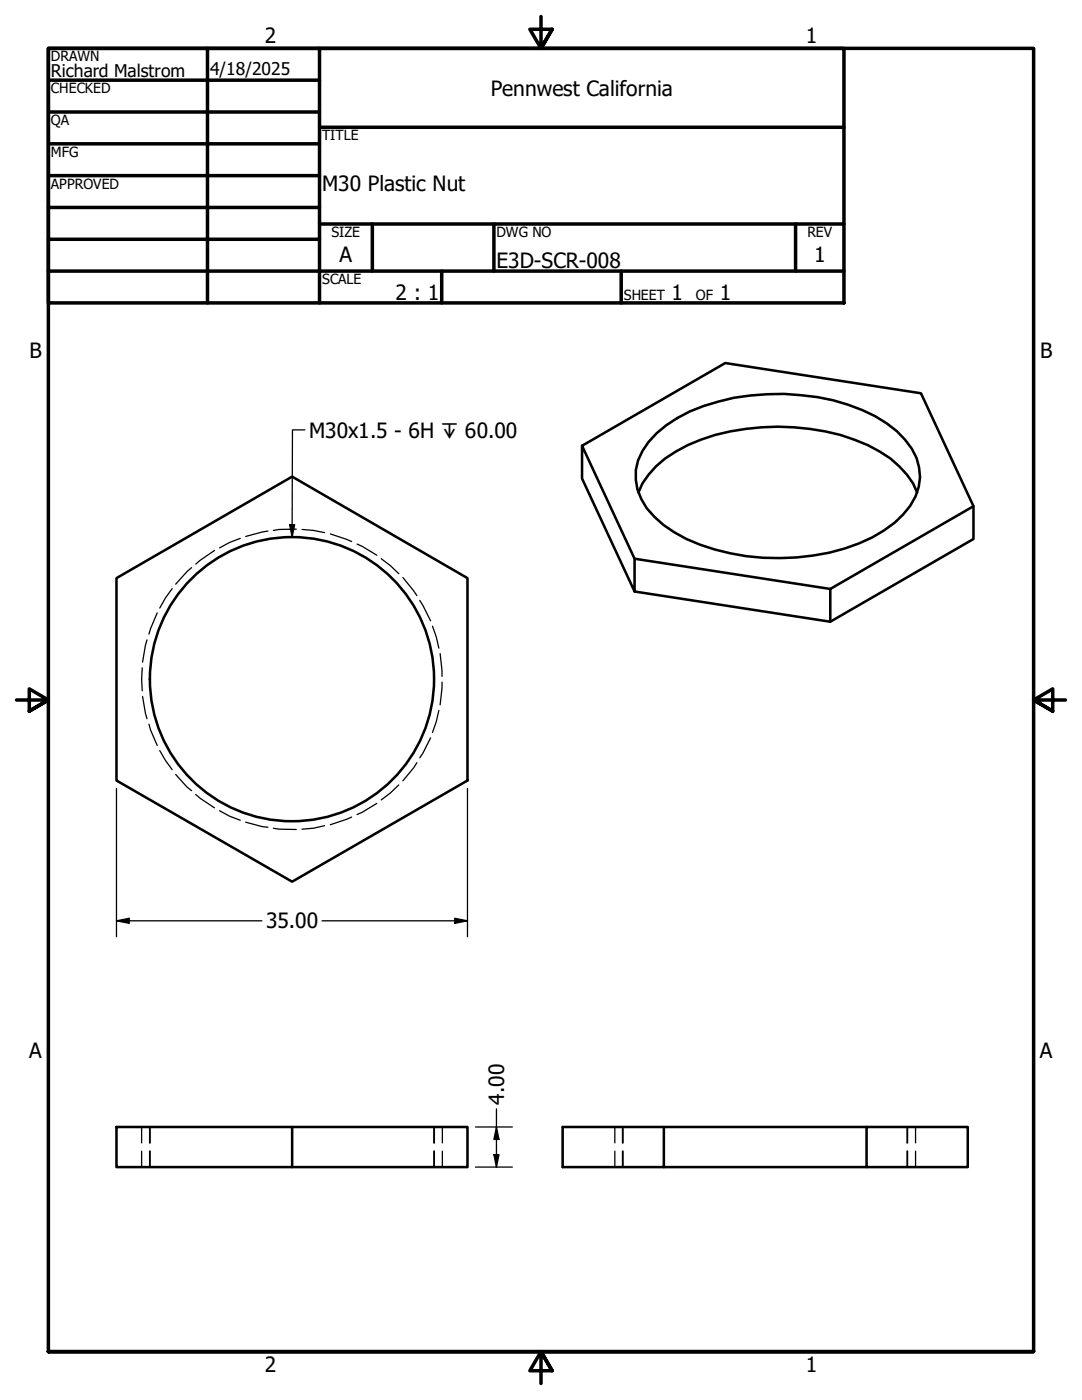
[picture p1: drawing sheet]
<svg xmlns="http://www.w3.org/2000/svg" width="216mm" height="279mm" viewBox="0 0 216 279" stroke-linecap="round" stroke-linejoin="round" font-family="sans-serif">
<!-- layer: Hidden (ANSI) -->
<path d="M29.9 224.9v3.2M29.9 229.7v3.2M86.6 224.9v3.2M86.6 229.7v3.2M124.3 224.9v3.2M124.3 229.7v3.2M181 224.9v3.2M181 229.7v3.2" fill="none" stroke="#000" stroke-width=".38"/>
<!-- layer: Hidden Narrow (ANSI) -->
<g fill="none" stroke="#000" stroke-width=".25">
<path d="M34.4 117.5l-1.4 1.8-1.1 2M38.2 113.3l-.9 .7-2.2 2.6M42.8 109.9l-3.7 2.7M47.9 107.4l-2.1 .9-2 1M53.5 106l-4.5 1.1M59.1 105.6l-3.4 .1-1.2 .2M60.3 105.7l2.2 .2 2.3 .4M65.9 106.6l4.3 1.5M71.2 108.6l1.1 .4 2.9 1.8M76.1 111.5l1.8 1.4 1.7 1.6M80.4 115.3l2.8 3.6M83.8 119.8l2.1 4.1"/>
<path d="M28.4 133.3l-.1 2.3 .1 2.3M28.4 139l.9 4.4M29.3 127.7l-.9 4.4M31.4 122.3l-1.7 4.3M86.3 125l.8 2.1 .5 2.2M87.8 130.4l.4 4.6M88.2 136.1l-.4 4.6M29.7 144.5l.3 1.2 1.4 3.1M31.9 149.8l1.1 2 1.4 1.8M35.1 154.6l2.2 2.5 .9 .7M39.1 158.6l.8 .7 2.9 1.9M79.6 156.7l-1.7 1.5-1.8 1.4"/>
<path d="M83.2 152.2l-.7 1-2.1 2.6M85.9 147.3l-1.5 3-.6 1M87.6 141.8l-.5 2.2-.8 2.2M43.8 161.8l2 1.1 2.1 .8M49 164.1l3.3 .9 1.2 .1M54.5 165.3l1.2 .2h3.4M64.8 164.8l-2.3 .5-2.2 .2M70.2 163.1l-4.3 1.5M75.2 160.3l-2.9 1.8-1.1 .5M28.3 224.9v3.2M28.3 229.7v3.2M88.3 224.9v3.2"/>
<path d="M88.3 229.7v3.2M122.7 224.9v3.2M122.7 229.7v3.2M182.7 224.9v3.2M182.7 229.7v3.2"/>
</g>
<!-- layer: Visible (ANSI) -->
<g fill="none" stroke="#000" stroke-width=".51">
<path d="M116.1 89v6.5l10.5 22.5v-6.5l-10.5-22.5 28.6-16.5 39.1 6 10.4 22.5v6.6l-28.5 16.5M127.4 98.3a16.3 16.3 0 0 1 7.5-8.2 42.7 42.7 0 0 1 26.7-4.5 35.6 35.6 0 0 1 16.1 5.9 15.9 15.9 0 0 1 5.3 6.8M131 86.5a27.5 27.5 0 0 1 12.4-6.4 45.6 45.6 0 0 1 28.7 1.8 19.1 19.1 0 0 1 10.8 9.5 10.4 10.4 0 0 1-2.7 11.3 28.3 28.3 0 0 1-14.7 7.6 46 46 0 0 1-28.5-2.7 21.4 21.4 0 0 1-8-6.2 10.4 10.4 0 0 1 .4-13.2zM23.2 115.4l35.1-20.3 35 20.3v40.4l-35 20.2-35.1-20.2zM126.6 111.5l39.1 6M194.2 101l-28.5 16.5v6.6l-39.1-6.1M23.2 224.9h35.1v8h-35.1zM58.3 224.9h35v8h-35M132.5 224.9h-20.2v8h20.2v-8h40.4M132.5 232.9h40.4M172.9 224.9h20.2v8h-20.2z"/>
<circle cx="58.3" cy="135.5" r="28.4"/>
</g>
<!-- layer: Border (ANSI) -->
<g fill="none" stroke="#000" stroke-width=".7">
<path d="M9.7 9.7h158.7v50.8h-158.7zM9.7 16h54.1M41.4 9.7v50.8M63.8 9.7v50.8M107.9 3.3v6.4l-2.2-3.9h4.5l-2.3 3.9 2.3-3.9M9.7 22.4h54.1M9.7 28.7h54.1M9.7 35.1h54.1M63.8 25.4h104.6M9.7 41.4h54.1M9.7 47.8h54.1M9.7 54.1h158.7"/>
<path d="M63.8 44.7h104.6M74.3 44.7v9.4M88.1 54.1v6.4M98.6 44.7v9.4M124 54.1v6.4M158.7 44.7v9.4M3.3 139.7h6.4l-3.9-2.2v4.4l3.9-2.2-3.9 2.2M212.6 139.7h-6.4l3.9-2.2v4.4l-3.9-2.2 3.9 2.2M9.7 269.7v-260h196.5v260h-196.5h196.5M110.2 273.6l-2.3-3.9 2.3 3.9h-4.5l2.2-3.9v6.4"/>
</g>
<!-- layer: Symbol (ANSI) -->
<path d="M60.8 85.8h-2.4l-.1 21.4M57.8 104.7h1l-.5 2.5z" fill="none" stroke="#000" stroke-width=".25"/>
<path d="M57.8 104.7h1l-.5 2.5z" fill="#000"/>
<!-- layer: Dimension (ANSI) -->
<path d="M23.2 157.4v29.5M93.3 157.4v29.5M23.2 183.8l2.6-.5v1zM23.2 183.8h29.1M64.3 183.8h29M90.7 183.3l2.6 .5-2.6 .5zM94.9 224.9h7.3M94.9 232.9h7.3M98.6 230.4h1l-.5 2.5zM99.1 224.9l.5 2.5h-1zM99.1 221.3v11.6" fill="none" stroke="#000" stroke-width=".25"/>
<path d="M23.2 183.8l2.6-.5v1zM90.7 183.3l2.6 .5-2.6 .5zM98.6 230.4h1l-.5 2.5zM99.1 224.9l.5 2.5h-1z" fill="#000"/>
<g font-size="4.2">
<text x="52.8" y="8.6">2</text>
<text x="160.8" y="8.6">1</text>
<text x="97.9" y="19.1">Pennwest California</text>
<text x="64.3" y="38.2">M30 Plastic Nut</text>
<text x="67.8" y="52.2">A</text>
<text x="99.1" y="53.5">E3D-SCR-008</text>
<text x="162.4" y="52.2">1</text>
<text x="78.9" y="59.9">2 : 1</text>
<text x="134" y="59.9">1</text>
<text x="143.6" y="59.9">1</text>
<text x="5.9" y="71.4">B</text>
<text x="207.6" y="71.4">B</text>
<text x="61.7" y="87.3">M30x1.5 - 6H ↧ 60.00</text>
<text x="53.1" y="185.3">35.00</text>
<text x="5.8" y="211.1">A</text>
<text x="207.5" y="211.1">A</text>
<text x="100.6" y="220.5" transform="rotate(-90 100.6 220.5)">4.00</text>
<text x="52.8" y="273.8">2</text>
<text x="160.8" y="273.8">1</text>
</g>
<g font-size="3.5">
<text x="10.2" y="15.4">Richard Malstrom</text>
<text x="41.9" y="14.9">4/18/2025</text>
</g>
<g font-size="2.8">
<text x="10.2" y="12.2">DRAWN</text>
<text x="10.2" y="18.6">CHECKED</text>
<text x="10.2" y="25">QA</text>
<text x="64.3" y="27.9">TITLE</text>
<text x="10.2" y="31.3">MFG</text>
<text x="10.2" y="37.7">APPROVED</text>
<text x="66.2" y="47.3">SIZE</text>
<text x="99.1" y="47.3">DWG NO</text>
<text x="161.1" y="47.2">REV</text>
<text x="64.3" y="56.7">SCALE</text>
<text x="124.5" y="59.9">SHEET</text>
<text x="138.9" y="59.9">OF</text>
</g>
</svg>
